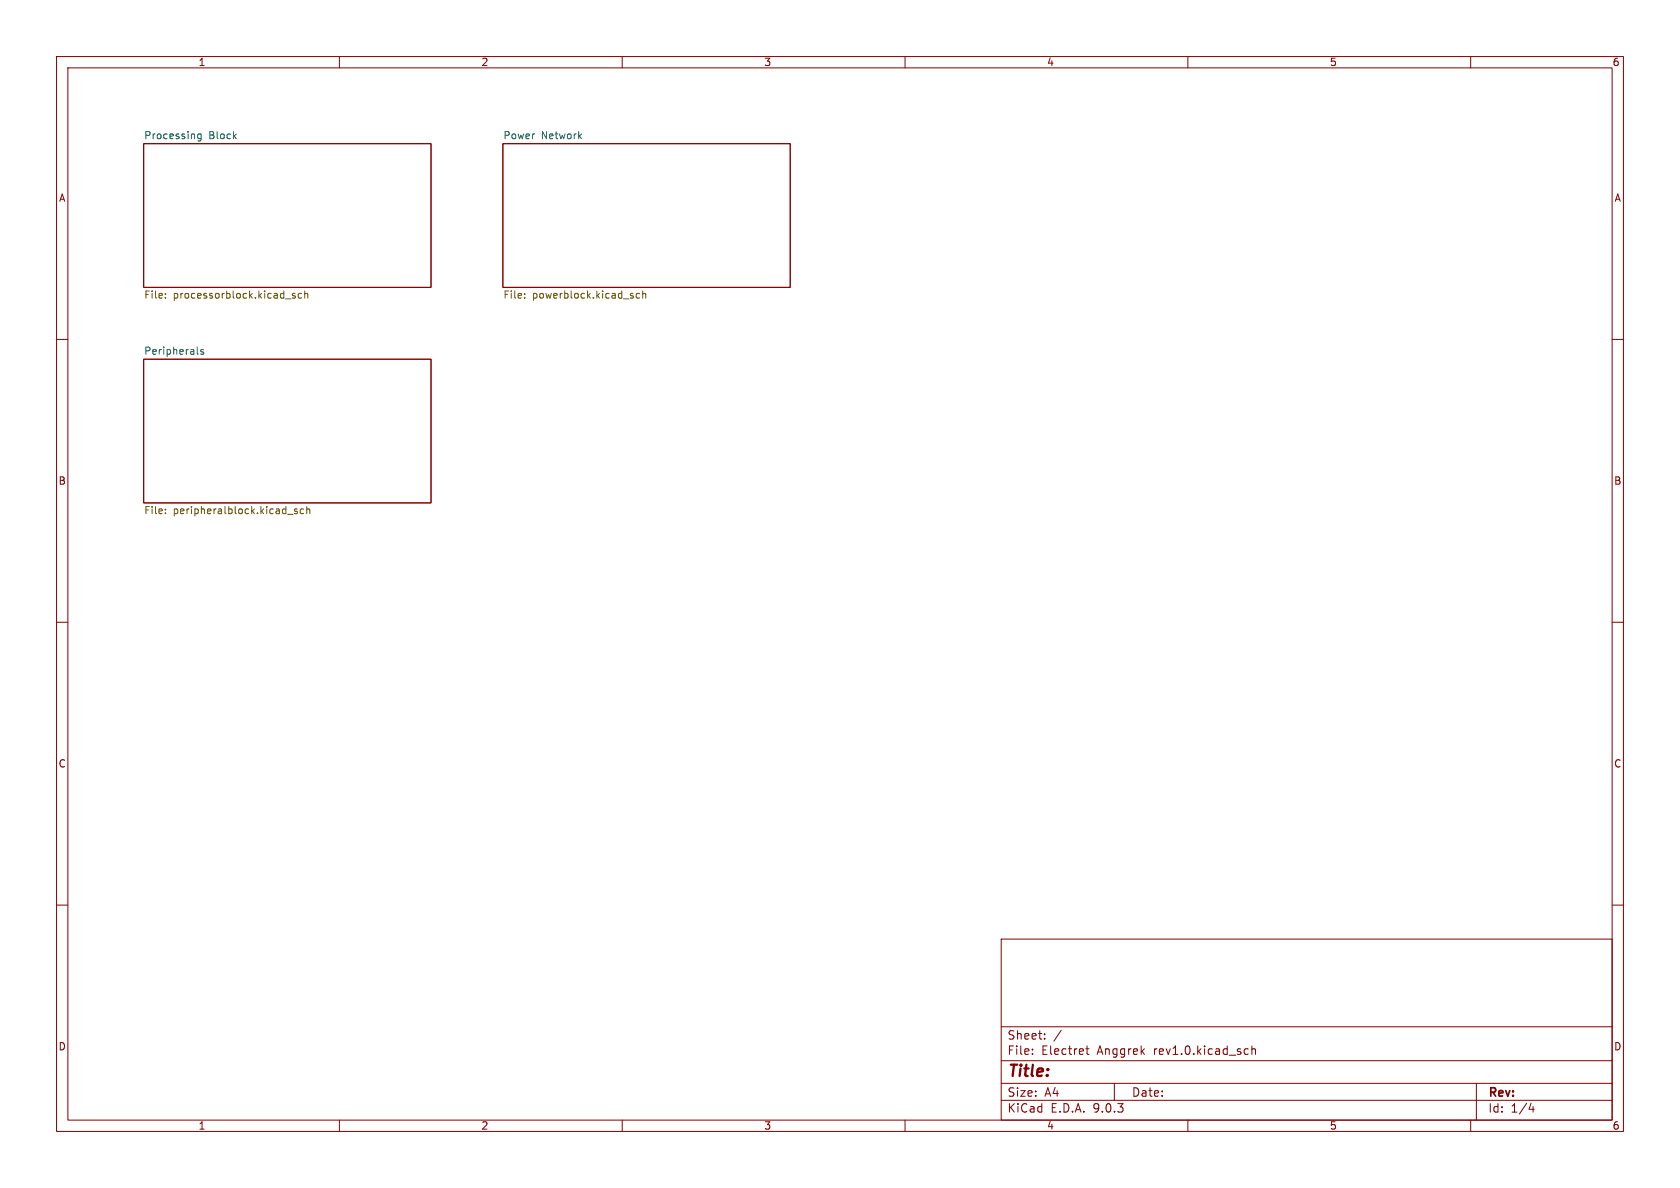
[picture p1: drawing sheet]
<svg xmlns="http://www.w3.org/2000/svg" width="297mm" height="210mm" viewBox="0 0 297 210" stroke-linecap="round" stroke-linejoin="round" font-family="sans-serif">
<g fill="none" stroke="#840000" stroke-width=".18">
<path d="M10 10h277v190h-277zM12 12h273v186h-273zM60 10v2M110 10v2M160 10v2M210 10v2M260 10v2M25.4 25.4h50.8v25.4h-50.8zM88.9 25.4h50.8v25.4h-50.8zM10 60h2M25.4 63.5h50.8v25.4h-50.8zM285 60h2"/>
<path d="M10 110h2M285 110h2M10 160h2M177 166h108v32h-108zM285 160h2M60 198v2M110 198v2M160 198v2M177 194.5h108M177 191.5h108M177 187.5h108M177 181.5h108"/>
<path d="M182.5 186.3v.1M182.5 185.5v.1M184.7 183.6v.1M184.7 182.8v.1M187.6 182.1l-1.3 2M192 185.4h.5M192.2 184.9v1.3l.3 .2M197 191.5v3M210 198v2M220.2 185.4l.5 .1M220.7 186.3l-.5 .1M221.3 185.5l.2-.1 .4 .1 .1 .9"/>
<path d="M221.3 184.9v1.5M260 198v2M261 191.5v6.5M270.7 195l-.4 1.1h.9M271 195.6v1"/>
</g>
<path d="M35.5 23.7v1l-.2 .2h-.3M35.5 23.7h-.3l-.3 .2 .2 .6h.4M34.9 62.4l.2 .2M36 61.8h-.3l-.2 .2v.1l.5 .2v.3h-.5" fill="none" stroke="#006464" stroke-width=".18"/>
<g fill="none" stroke="#725600" stroke-width=".18">
<path d="M29.2 51.9v.1M29.2 52.6v.1M50.5 52.8h.9M52.2 51.9h-.3l-.2 .1v.2l.5 .1v.3h-.5M53.3 51.9h-.3l-.3 .2 .1 .5h.5M53.9 52l.1-.1h.3l.1 .8M53.9 51.4v1.3M92.7 52.6v.1M92.7 51.9v.1M111.9 52.3v.3M113.1 51.9h-.4l-.2 .2 .1 .5h.5M113.6 52l.2-.1h.3l.1 .8"/>
<path d="M113.6 51.4v1.3M29.2 90.7v.1M29.2 90v.1M50.8 90.9h1M52.5 90h-.3l-.2 .1 .1 .2 .4 .1v.3h-.5M53.7 90h-.4l-.2 .2 .1 .5h.5M54.2 90.1l.2-.1h.3l.1 .8M54.2 89.5v1.3"/>
</g>
<text font-size="2.8" fill="#840000" x="178" y="190.9">Title:</text>
<g font-size="2.1" fill="#840000">
<text x="178" y="184">Sheet:</text>
<text x="178" y="186.7">File:</text>
<text x="184.1" y="186.7">Electret</text>
<text x="194" y="186.7">Anggrek</text>
<text x="204.1" y="186.7">rev1.0.kicad_sch</text>
<text x="178" y="196.9">KiCad</text>
<text x="178" y="194.1">Size:</text>
<text x="184.7" y="194.1">A4</text>
<text x="185.7" y="196.9">E.D.A.</text>
<text x="193.3" y="196.9">9.0.3</text>
<text x="200" y="194.1">Date:</text>
<text x="263" y="194.3">Rev:</text>
<text x="263" y="196.9">Id:</text>
<text x="267.1" y="196.9">1/4</text>
</g>
<g font-size="1.8" fill="#840000">
<text x="35" y="11.9">1</text>
<text x="85" y="11.9">2</text>
<text x="135" y="11.9">3</text>
<text x="185" y="11.9">4</text>
<text x="235" y="11.9">5</text>
<text x="285" y="11.9">6</text>
<text x="10.3" y="35.9">A</text>
<text x="285.3" y="35.9">A</text>
<text x="10.3" y="85.9">B</text>
<text x="285.3" y="85.9">B</text>
<text x="10.3" y="135.9">C</text>
<text x="285.3" y="135.9">C</text>
<text x="10.3" y="185.9">D</text>
<text x="285.3" y="185.9">D</text>
<text x="35" y="199.9">1</text>
<text x="85" y="199.9">2</text>
<text x="135" y="199.9">3</text>
<text x="185" y="199.9">4</text>
<text x="235" y="199.9">5</text>
<text x="285" y="199.9">6</text>
</g>
<g font-size="1.8" fill="#006464">
<text x="25.4" y="24.7">Processing</text>
<text x="36.9" y="24.7">Block</text>
<text x="88.9" y="24.7">Power</text>
<text x="95.7" y="24.7">Network</text>
<text x="25.4" y="62.8">Peripherals</text>
</g>
<g font-size="1.8" fill="#725600">
<text x="25.4" y="53.1">File:</text>
<text x="30.6" y="53.1">processorblock.kicad_sch</text>
<text x="88.9" y="53.1">File:</text>
<text x="94.1" y="53.1">powerblock.kicad_sch</text>
<text x="25.4" y="91.2">File:</text>
<text x="30.6" y="91.2">peripheralblock.kicad_sch</text>
</g>
</svg>
